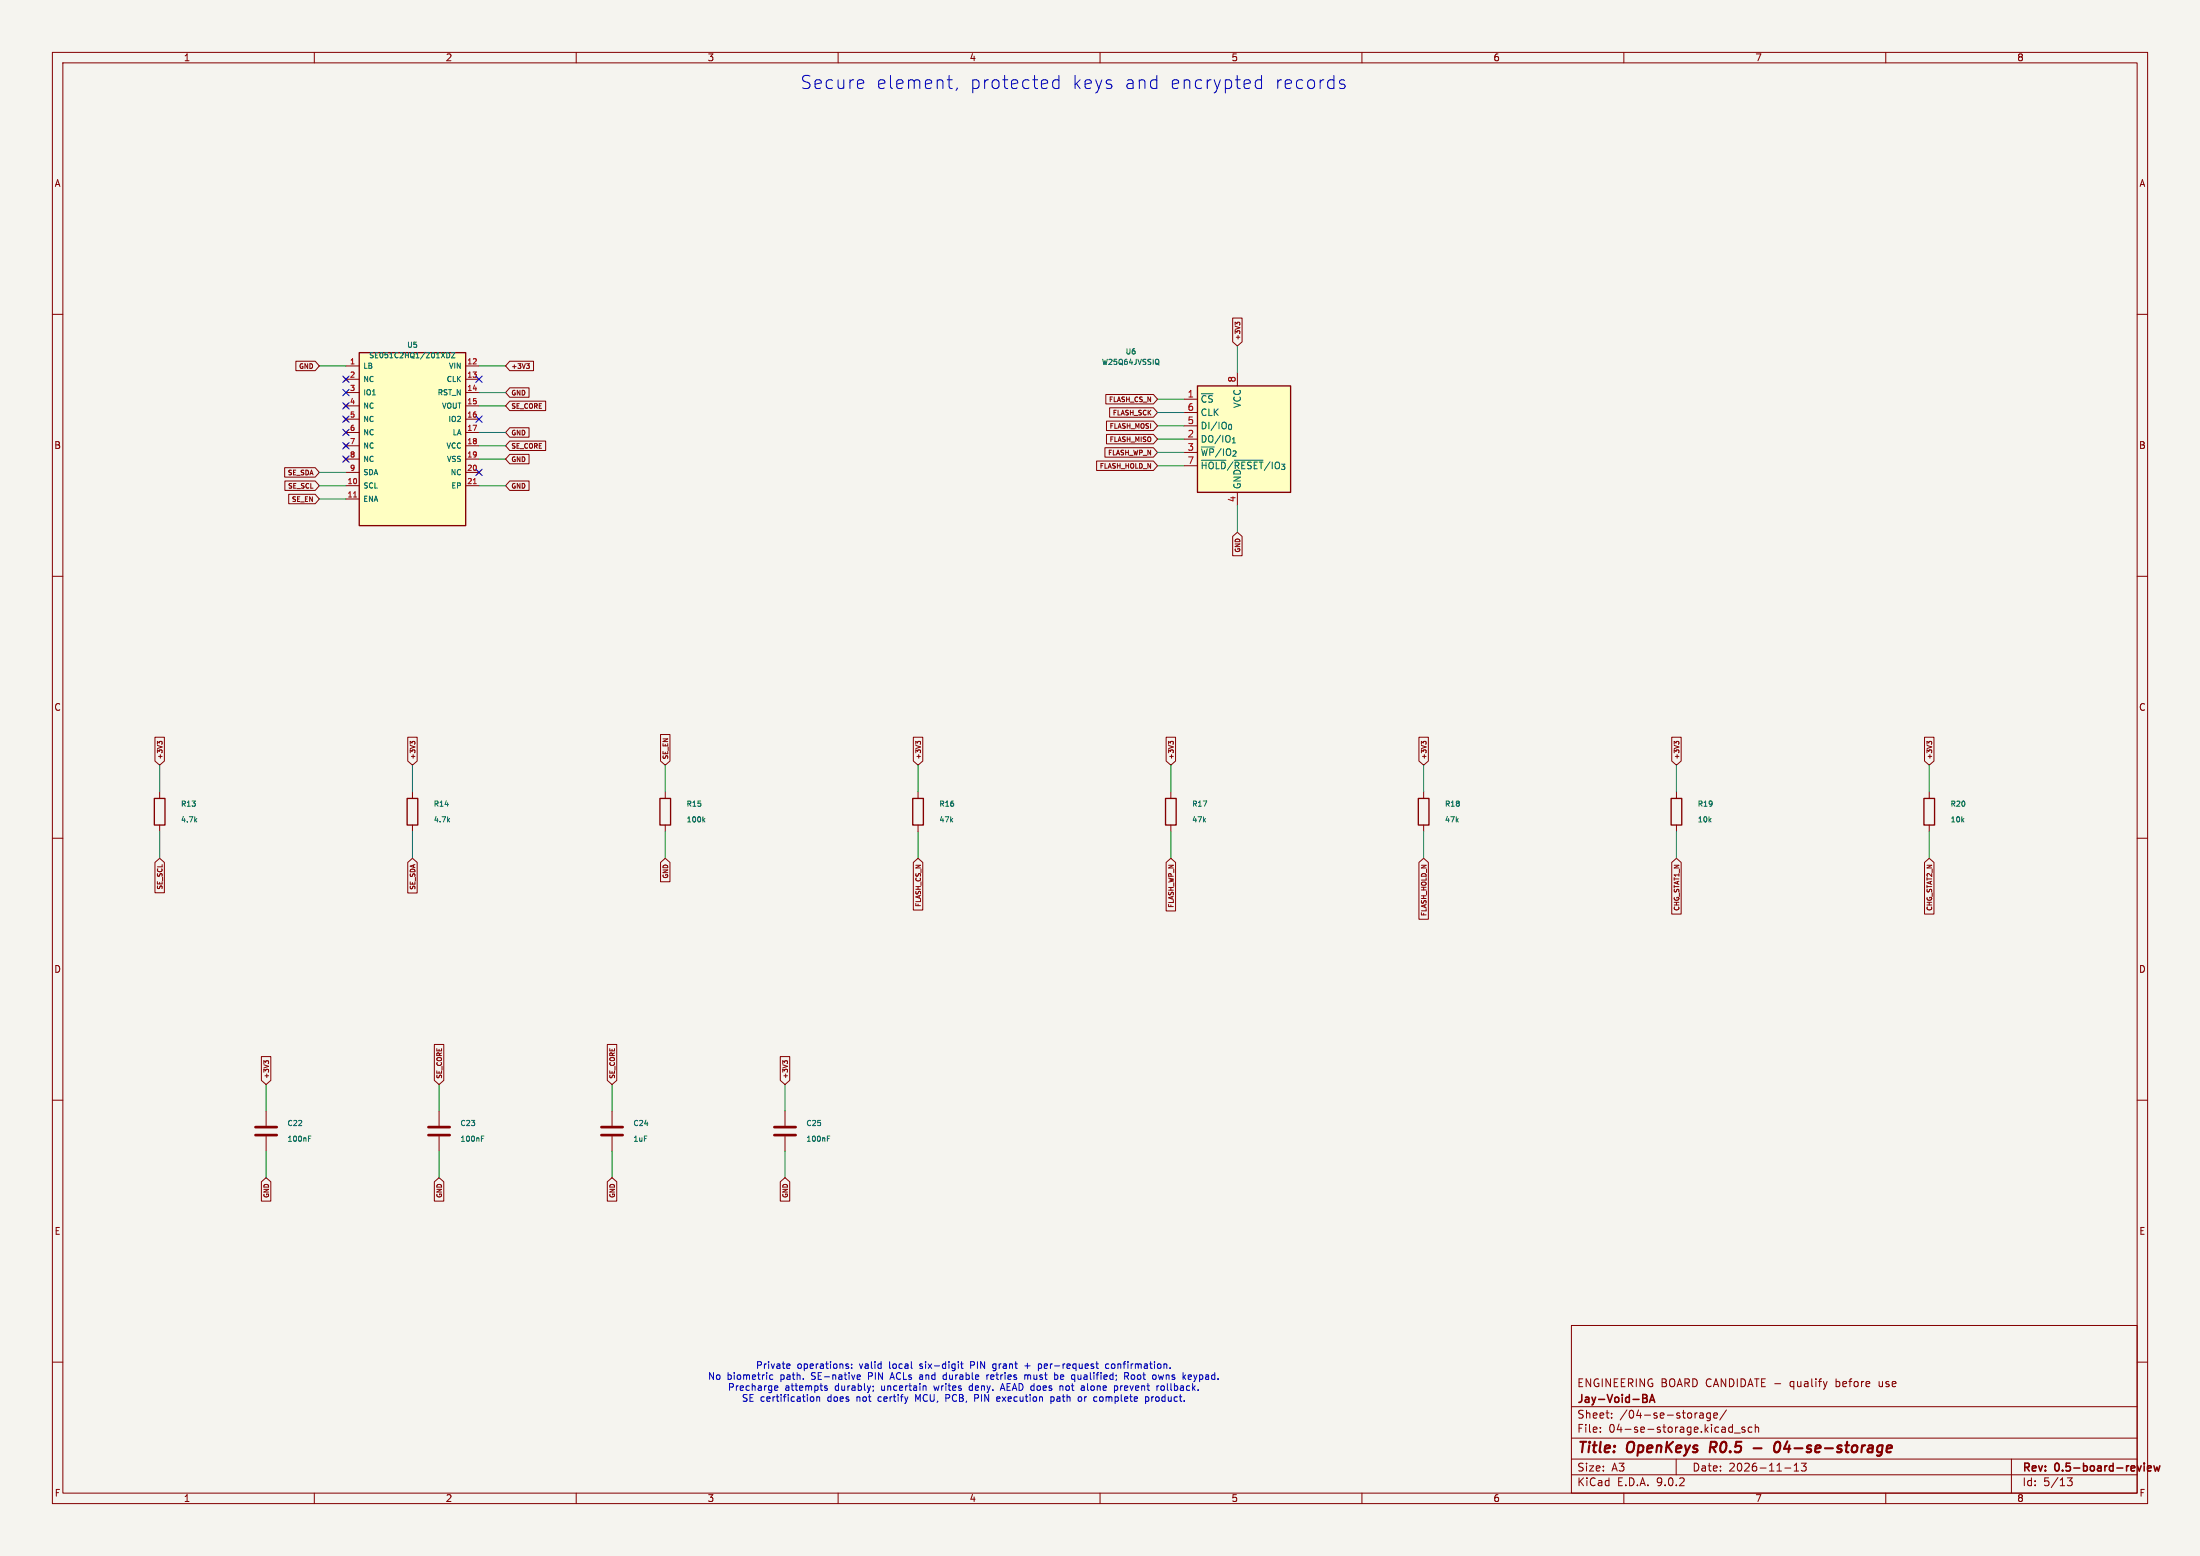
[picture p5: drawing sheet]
(kicad_sch
 (version 20250114)
 (generator "eeschema")
 (paper "A3")
 (title_block
  (title "OpenKeys R0.5 - 04-se-storage")
  (date "2026-11-13")
  (rev "0.5-board-review")
  (company "Jay-Void-BA")
  (comment 1 "ENGINEERING BOARD CANDIDATE - qualify before use"))
 (lib_symbols
  (symbol "OpenKeys:SE051C2"
   (pin_names
    (offset 0.7)) (in_bom yes) (on_board yes)
   (property "Reference" "U" (at 0 19.51 0) (effects (font (size 1.0 1.0))))
   (property "Value" "SE051C2" (at 0 17.51 0) (effects (font (size 1.0 1.0))))
   (symbol "SE051C2_0_1"
    (rectangle (start -10.16 16.51) (end 10.16 -16.51) (stroke (width 0.254) (type default)) (fill (type background))))
   (symbol "SE051C2_1_1"
    (pin passive line (at -12.7 13.97 0) (length 2.54) (name "LB" (effects (font (size 1.0 1.0)))) (number "1" (effects (font (size 1.0 1.0)))))
    (pin no_connect line (at -12.7 11.43 0) (length 2.54) (name "NC" (effects (font (size 1.0 1.0)))) (number "2" (effects (font (size 1.0 1.0)))))
    (pin bidirectional line (at -12.7 8.89 0) (length 2.54) (name "IO1" (effects (font (size 1.0 1.0)))) (number "3" (effects (font (size 1.0 1.0)))))
    (pin no_connect line (at -12.7 6.35 0) (length 2.54) (name "NC" (effects (font (size 1.0 1.0)))) (number "4" (effects (font (size 1.0 1.0)))))
    (pin no_connect line (at -12.7 3.81 0) (length 2.54) (name "NC" (effects (font (size 1.0 1.0)))) (number "5" (effects (font (size 1.0 1.0)))))
    (pin no_connect line (at -12.7 1.27 0) (length 2.54) (name "NC" (effects (font (size 1.0 1.0)))) (number "6" (effects (font (size 1.0 1.0)))))
    (pin no_connect line (at -12.7 -1.27 0) (length 2.54) (name "NC" (effects (font (size 1.0 1.0)))) (number "7" (effects (font (size 1.0 1.0)))))
    (pin no_connect line (at -12.7 -3.81 0) (length 2.54) (name "NC" (effects (font (size 1.0 1.0)))) (number "8" (effects (font (size 1.0 1.0)))))
    (pin bidirectional line (at -12.7 -6.35 0) (length 2.54) (name "SDA" (effects (font (size 1.0 1.0)))) (number "9" (effects (font (size 1.0 1.0)))))
    (pin input line (at -12.7 -8.89 0) (length 2.54) (name "SCL" (effects (font (size 1.0 1.0)))) (number "10" (effects (font (size 1.0 1.0)))))
    (pin input line (at -12.7 -11.43 0) (length 2.54) (name "ENA" (effects (font (size 1.0 1.0)))) (number "11" (effects (font (size 1.0 1.0)))))
    (pin power_in line (at 12.7 13.97 180) (length 2.54) (name "VIN" (effects (font (size 1.0 1.0)))) (number "12" (effects (font (size 1.0 1.0)))))
    (pin input line (at 12.7 11.43 180) (length 2.54) (name "CLK" (effects (font (size 1.0 1.0)))) (number "13" (effects (font (size 1.0 1.0)))))
    (pin input line (at 12.7 8.89 180) (length 2.54) (name "RST_N" (effects (font (size 1.0 1.0)))) (number "14" (effects (font (size 1.0 1.0)))))
    (pin power_out line (at 12.7 6.35 180) (length 2.54) (name "VOUT" (effects (font (size 1.0 1.0)))) (number "15" (effects (font (size 1.0 1.0)))))
    (pin bidirectional line (at 12.7 3.81 180) (length 2.54) (name "IO2" (effects (font (size 1.0 1.0)))) (number "16" (effects (font (size 1.0 1.0)))))
    (pin passive line (at 12.7 1.27 180) (length 2.54) (name "LA" (effects (font (size 1.0 1.0)))) (number "17" (effects (font (size 1.0 1.0)))))
    (pin power_in line (at 12.7 -1.27 180) (length 2.54) (name "VCC" (effects (font (size 1.0 1.0)))) (number "18" (effects (font (size 1.0 1.0)))))
    (pin power_in line (at 12.7 -3.81 180) (length 2.54) (name "VSS" (effects (font (size 1.0 1.0)))) (number "19" (effects (font (size 1.0 1.0)))))
    (pin no_connect line (at 12.7 -6.35 180) (length 2.54) (name "NC" (effects (font (size 1.0 1.0)))) (number "20" (effects (font (size 1.0 1.0)))))
    (pin passive line (at 12.7 -8.89 180) (length 2.54) (name "EP" (effects (font (size 1.0 1.0)))) (number "21" (effects (font (size 1.0 1.0)))))))
  (symbol "OpenKeys:W25Q32JVSS" (exclude_from_sim no) (in_bom yes) (on_board yes)
   (property "Reference" "U" (at -6.35 11.43 0) (effects (font (size 1.27 1.27))))
   (property "Value" "W25Q32JVSS" (at 7.62 11.43 0) (effects (font (size 1.27 1.27))))
   (property "Footprint" "Package_SO:SOIC-8_5.3x5.3mm_P1.27mm" (at 0 0 0) (effects (font (size 1.27 1.27)) (hide yes)))
   (property "Datasheet" "http://www.winbond.com/resource-files/w25q32jv%20revg%2003272018%20plus.pdf" (at 0 0 0) (effects (font (size 1.27 1.27)) (hide yes)))
   (property "Description" "32Mbit / 4MiB Serial Flash Memory, Standard/Dual/Quad SPI, 2.7-3.6V, SOIC-8 (208 mil)" (at 0 0 0) (effects (font (size 1.27 1.27)) (hide yes)))
   (symbol "W25Q32JVSS_0_1"
    (rectangle (start -7.62 10.16) (end 10.16 -10.16) (stroke (width 0.254) (type default)) (fill (type background))))
   (symbol "W25Q32JVSS_1_1"
    (pin input line (at -10.16 7.62 0) (length 2.54) (name "~{CS}" (effects (font (size 1.27 1.27)))) (number "1" (effects (font (size 1.27 1.27)))))
    (pin input line (at -10.16 5.08 0) (length 2.54) (name "CLK" (effects (font (size 1.27 1.27)))) (number "6" (effects (font (size 1.27 1.27)))))
    (pin bidirectional line (at -10.16 2.54 0) (length 2.54) (name "DI/IO_{0}" (effects (font (size 1.27 1.27)))) (number "5" (effects (font (size 1.27 1.27)))))
    (pin bidirectional line (at -10.16 0 0) (length 2.54) (name "DO/IO_{1}" (effects (font (size 1.27 1.27)))) (number "2" (effects (font (size 1.27 1.27)))))
    (pin bidirectional line (at -10.16 -2.54 0) (length 2.54) (name "~{WP}/IO_{2}" (effects (font (size 1.27 1.27)))) (number "3" (effects (font (size 1.27 1.27)))))
    (pin bidirectional line (at -10.16 -5.08 0) (length 2.54) (name "~{HOLD}/~{RESET}/IO_{3}" (effects (font (size 1.27 1.27)))) (number "7" (effects (font (size 1.27 1.27)))))
    (pin power_in line (at 0 12.7 270) (length 2.54) (name "VCC" (effects (font (size 1.27 1.27)))) (number "8" (effects (font (size 1.27 1.27)))))
    (pin power_in line (at 0 -12.7 90) (length 2.54) (name "GND" (effects (font (size 1.27 1.27)))) (number "4" (effects (font (size 1.27 1.27))))))
   (embedded_fonts no))
  (symbol "OpenKeys:R"
   (pin_numbers (hide yes))
   (pin_names
    (offset 0)) (exclude_from_sim no) (in_bom yes) (on_board yes)
   (property "Reference" "R" (at 2.032 0 90) (effects (font (size 1.27 1.27))))
   (property "Value" "R" (at 0 0 90) (effects (font (size 1.27 1.27))))
   (property "Footprint" "" (at -1.778 0 90) (effects (font (size 1.27 1.27)) (hide yes)))
   (property "Datasheet" "~" (at 0 0 0) (effects (font (size 1.27 1.27)) (hide yes)))
   (property "Description" "Resistor" (at 0 0 0) (effects (font (size 1.27 1.27)) (hide yes)))
   (symbol "R_0_1"
    (rectangle (start -1.016 -2.54) (end 1.016 2.54) (stroke (width 0.254) (type default)) (fill (type none))))
   (symbol "R_1_1"
    (pin passive line (at 0 3.81 270) (length 1.27) (name "~" (effects (font (size 1.27 1.27)))) (number "1" (effects (font (size 1.27 1.27)))))
    (pin passive line (at 0 -3.81 90) (length 1.27) (name "~" (effects (font (size 1.27 1.27)))) (number "2" (effects (font (size 1.27 1.27))))))
   (embedded_fonts no))
  (symbol "OpenKeys:C"
   (pin_numbers (hide yes))
   (pin_names
    (offset 0.254)) (exclude_from_sim no) (in_bom yes) (on_board yes)
   (property "Reference" "C" (at 0.635 2.54 0) (effects (font (size 1.27 1.27)) (justify left)))
   (property "Value" "C" (at 0.635 -2.54 0) (effects (font (size 1.27 1.27)) (justify left)))
   (property "Footprint" "" (at 0.9652 -3.81 0) (effects (font (size 1.27 1.27)) (hide yes)))
   (property "Datasheet" "~" (at 0 0 0) (effects (font (size 1.27 1.27)) (hide yes)))
   (property "Description" "Unpolarized capacitor" (at 0 0 0) (effects (font (size 1.27 1.27)) (hide yes)))
   (symbol "C_0_1"
    (polyline (pts (xy -2.032 0.762) (xy 2.032 0.762)) (stroke (width 0.508) (type default)) (fill (type none)))
    (polyline (pts (xy -2.032 -0.762) (xy 2.032 -0.762)) (stroke (width 0.508) (type default)) (fill (type none))))
   (symbol "C_1_1"
    (pin passive line (at 0 3.81 270) (length 2.794) (name "~" (effects (font (size 1.27 1.27)))) (number "1" (effects (font (size 1.27 1.27)))))
    (pin passive line (at 0 -3.81 90) (length 2.794) (name "~" (effects (font (size 1.27 1.27)))) (number "2" (effects (font (size 1.27 1.27))))))
   (embedded_fonts no)))
 (text "Secure element, protected keys and encrypted records" (at 205 16 0) (effects (font (size 2.5 2.5))))
 (wire (pts (xy 66.04 69.85) (xy 60.96 69.85)) (stroke (width 0) (type default)))
 (global_label "GND"
  (shape input) (at 60.96 69.85 180) (effects (font (size 0.9 0.9)) (justify right))
  (property "Intersheetrefs" "${INTERSHEET_REFS}" (at 60.96 69.85 180) (effects (font (size 0.8 0.8)) (hide yes))))
 (no_connect (at 66.04 72.39))
 (no_connect (at 66.04 74.93))
 (no_connect (at 66.04 77.47))
 (no_connect (at 66.04 80.01))
 (no_connect (at 66.04 82.55))
 (no_connect (at 66.04 85.09))
 (no_connect (at 66.04 87.63))
 (wire (pts (xy 66.04 90.17) (xy 60.96 90.17)) (stroke (width 0) (type default)))
 (global_label "SE_SDA"
  (shape input) (at 60.96 90.17 180) (effects (font (size 0.9 0.9)) (justify right))
  (property "Intersheetrefs" "${INTERSHEET_REFS}" (at 60.96 90.17 180) (effects (font (size 0.8 0.8)) (hide yes))))
 (wire (pts (xy 66.04 92.71) (xy 60.96 92.71)) (stroke (width 0) (type default)))
 (global_label "SE_SCL"
  (shape input) (at 60.96 92.71 180) (effects (font (size 0.9 0.9)) (justify right))
  (property "Intersheetrefs" "${INTERSHEET_REFS}" (at 60.96 92.71 180) (effects (font (size 0.8 0.8)) (hide yes))))
 (wire (pts (xy 66.04 95.25) (xy 60.96 95.25)) (stroke (width 0) (type default)))
 (global_label "SE_EN"
  (shape input) (at 60.96 95.25 180) (effects (font (size 0.9 0.9)) (justify right))
  (property "Intersheetrefs" "${INTERSHEET_REFS}" (at 60.96 95.25 180) (effects (font (size 0.8 0.8)) (hide yes))))
 (wire (pts (xy 91.44 69.85) (xy 96.52 69.85)) (stroke (width 0) (type default)))
 (global_label "+3V3"
  (shape input) (at 96.52 69.85 0) (effects (font (size 0.9 0.9)) (justify left))
  (property "Intersheetrefs" "${INTERSHEET_REFS}" (at 96.52 69.85 0) (effects (font (size 0.8 0.8)) (hide yes))))
 (no_connect (at 91.44 72.39))
 (wire (pts (xy 91.44 74.93) (xy 96.52 74.93)) (stroke (width 0) (type default)))
 (global_label "GND"
  (shape input) (at 96.52 74.93 0) (effects (font (size 0.9 0.9)) (justify left))
  (property "Intersheetrefs" "${INTERSHEET_REFS}" (at 96.52 74.93 0) (effects (font (size 0.8 0.8)) (hide yes))))
 (wire (pts (xy 91.44 77.47) (xy 96.52 77.47)) (stroke (width 0) (type default)))
 (global_label "SE_CORE"
  (shape input) (at 96.52 77.47 0) (effects (font (size 0.9 0.9)) (justify left))
  (property "Intersheetrefs" "${INTERSHEET_REFS}" (at 96.52 77.47 0) (effects (font (size 0.8 0.8)) (hide yes))))
 (no_connect (at 91.44 80.01))
 (wire (pts (xy 91.44 82.55) (xy 96.52 82.55)) (stroke (width 0) (type default)))
 (global_label "GND"
  (shape input) (at 96.52 82.55 0) (effects (font (size 0.9 0.9)) (justify left))
  (property "Intersheetrefs" "${INTERSHEET_REFS}" (at 96.52 82.55 0) (effects (font (size 0.8 0.8)) (hide yes))))
 (wire (pts (xy 91.44 85.09) (xy 96.52 85.09)) (stroke (width 0) (type default)))
 (global_label "SE_CORE"
  (shape input) (at 96.52 85.09 0) (effects (font (size 0.9 0.9)) (justify left))
  (property "Intersheetrefs" "${INTERSHEET_REFS}" (at 96.52 85.09 0) (effects (font (size 0.8 0.8)) (hide yes))))
 (wire (pts (xy 91.44 87.63) (xy 96.52 87.63)) (stroke (width 0) (type default)))
 (global_label "GND"
  (shape input) (at 96.52 87.63 0) (effects (font (size 0.9 0.9)) (justify left))
  (property "Intersheetrefs" "${INTERSHEET_REFS}" (at 96.52 87.63 0) (effects (font (size 0.8 0.8)) (hide yes))))
 (no_connect (at 91.44 90.17))
 (wire (pts (xy 91.44 92.71) (xy 96.52 92.71)) (stroke (width 0) (type default)))
 (global_label "GND"
  (shape input) (at 96.52 92.71 0) (effects (font (size 0.9 0.9)) (justify left))
  (property "Intersheetrefs" "${INTERSHEET_REFS}" (at 96.52 92.71 0) (effects (font (size 0.8 0.8)) (hide yes))))
 (symbol
  (lib_id "OpenKeys:SE051C2") (at 78.74 83.82 0) (unit 1) (in_bom yes) (on_board yes) (dnp no)
  (property "Reference" "U5" (at 78.74 65.85 0) (effects (font (size 1 1))))
  (property "Value" "SE051C2HQ1/Z01XDZ" (at 78.74 67.85 0) (effects (font (size 1 1))))
  (property "Footprint" "OpenKeys:SE050_SOT1969-1_HX2QFN20" (at 78.74 83.82 0) (effects (font (size 1 1)) (hide yes)))
  (property "Datasheet" "" (at 78.74 83.82 0) (effects (font (size 1 1)) (hide yes))) (pin "1") (pin "2") (pin "3") (pin "4") (pin "5") (pin "6") (pin "7") (pin "8") (pin "9") (pin "10") (pin "11") (pin "12") (pin "13") (pin "14") (pin "15") (pin "16") (pin "17") (pin "18") (pin "19") (pin "20") (pin "21"))
 (wire (pts (xy 226.06 76.2) (xy 220.98 76.2)) (stroke (width 0) (type default)))
 (global_label "FLASH_CS_N"
  (shape input) (at 220.98 76.2 180) (effects (font (size 0.9 0.9)) (justify right))
  (property "Intersheetrefs" "${INTERSHEET_REFS}" (at 220.98 76.2 180) (effects (font (size 0.8 0.8)) (hide yes))))
 (wire (pts (xy 226.06 78.74) (xy 220.98 78.74)) (stroke (width 0) (type default)))
 (global_label "FLASH_SCK"
  (shape input) (at 220.98 78.74 180) (effects (font (size 0.9 0.9)) (justify right))
  (property "Intersheetrefs" "${INTERSHEET_REFS}" (at 220.98 78.74 180) (effects (font (size 0.8 0.8)) (hide yes))))
 (wire (pts (xy 226.06 81.28) (xy 220.98 81.28)) (stroke (width 0) (type default)))
 (global_label "FLASH_MOSI"
  (shape input) (at 220.98 81.28 180) (effects (font (size 0.9 0.9)) (justify right))
  (property "Intersheetrefs" "${INTERSHEET_REFS}" (at 220.98 81.28 180) (effects (font (size 0.8 0.8)) (hide yes))))
 (wire (pts (xy 226.06 83.82) (xy 220.98 83.82)) (stroke (width 0) (type default)))
 (global_label "FLASH_MISO"
  (shape input) (at 220.98 83.82 180) (effects (font (size 0.9 0.9)) (justify right))
  (property "Intersheetrefs" "${INTERSHEET_REFS}" (at 220.98 83.82 180) (effects (font (size 0.8 0.8)) (hide yes))))
 (wire (pts (xy 226.06 86.36) (xy 220.98 86.36)) (stroke (width 0) (type default)))
 (global_label "FLASH_WP_N"
  (shape input) (at 220.98 86.36 180) (effects (font (size 0.9 0.9)) (justify right))
  (property "Intersheetrefs" "${INTERSHEET_REFS}" (at 220.98 86.36 180) (effects (font (size 0.8 0.8)) (hide yes))))
 (wire (pts (xy 226.06 88.9) (xy 220.98 88.9)) (stroke (width 0) (type default)))
 (global_label "FLASH_HOLD_N"
  (shape input) (at 220.98 88.9 180) (effects (font (size 0.9 0.9)) (justify right))
  (property "Intersheetrefs" "${INTERSHEET_REFS}" (at 220.98 88.9 180) (effects (font (size 0.8 0.8)) (hide yes))))
 (wire (pts (xy 236.22 71.12) (xy 236.22 66.04)) (stroke (width 0) (type default)))
 (global_label "+3V3"
  (shape input) (at 236.22 66.04 90) (effects (font (size 0.9 0.9)) (justify left))
  (property "Intersheetrefs" "${INTERSHEET_REFS}" (at 236.22 66.04 90) (effects (font (size 0.8 0.8)) (hide yes))))
 (wire (pts (xy 236.22 96.52) (xy 236.22 101.6)) (stroke (width 0) (type default)))
 (global_label "GND"
  (shape input) (at 236.22 101.6 270) (effects (font (size 0.9 0.9)) (justify right))
  (property "Intersheetrefs" "${INTERSHEET_REFS}" (at 236.22 101.6 270) (effects (font (size 0.8 0.8)) (hide yes))))
 (symbol
  (lib_id "OpenKeys:W25Q32JVSS") (at 236.22 83.82 0) (unit 1) (in_bom yes) (on_board yes) (dnp no)
  (property "Reference" "U6" (at 215.9 67.12 0) (effects (font (size 1 1))))
  (property "Value" "W25Q64JVSSIQ" (at 215.9 69.12 0) (effects (font (size 1 1))))
  (property "Footprint" "Package_SO:SOIC-8_5.3x5.3mm_P1.27mm" (at 215.9 83.82 0) (effects (font (size 1 1)) (hide yes)))
  (property "Datasheet" "http://www.winbond.com/resource-files/w25q32jv%20revg%2003272018%20plus.pdf" (at 215.9 83.82 0) (effects (font (size 1 1)) (hide yes))) (pin "1") (pin "6") (pin "5") (pin "2") (pin "3") (pin "7") (pin "8") (pin "4"))
 (wire (pts (xy 30.48 151.13) (xy 30.48 146.05)) (stroke (width 0) (type default)))
 (global_label "+3V3"
  (shape input) (at 30.48 146.05 90) (effects (font (size 0.9 0.9)) (justify left))
  (property "Intersheetrefs" "${INTERSHEET_REFS}" (at 30.48 146.05 90) (effects (font (size 0.8 0.8)) (hide yes))))
 (wire (pts (xy 30.48 158.75) (xy 30.48 163.83)) (stroke (width 0) (type default)))
 (global_label "SE_SCL"
  (shape input) (at 30.48 163.83 270) (effects (font (size 0.9 0.9)) (justify right))
  (property "Intersheetrefs" "${INTERSHEET_REFS}" (at 30.48 163.83 270) (effects (font (size 0.8 0.8)) (hide yes))))
 (symbol
  (lib_id "OpenKeys:R") (at 30.48 154.94 0) (unit 1) (in_bom yes) (on_board yes) (dnp no)
  (property "Reference" "R13" (at 34.48 153.44 0) (effects (font (size 1 1)) (justify left)))
  (property "Value" "4.7k" (at 34.48 156.44 0) (effects (font (size 1 1)) (justify left)))
  (property "Footprint" "Resistor_SMD:R_0603_1608Metric" (at 34.48 154.94 0) (effects (font (size 1 1)) (hide yes)))
  (property "Datasheet" "~" (at 34.48 154.94 0) (effects (font (size 1 1)) (hide yes))) (pin "1") (pin "2"))
 (wire (pts (xy 78.74 151.13) (xy 78.74 146.05)) (stroke (width 0) (type default)))
 (global_label "+3V3"
  (shape input) (at 78.74 146.05 90) (effects (font (size 0.9 0.9)) (justify left))
  (property "Intersheetrefs" "${INTERSHEET_REFS}" (at 78.74 146.05 90) (effects (font (size 0.8 0.8)) (hide yes))))
 (wire (pts (xy 78.74 158.75) (xy 78.74 163.83)) (stroke (width 0) (type default)))
 (global_label "SE_SDA"
  (shape input) (at 78.74 163.83 270) (effects (font (size 0.9 0.9)) (justify right))
  (property "Intersheetrefs" "${INTERSHEET_REFS}" (at 78.74 163.83 270) (effects (font (size 0.8 0.8)) (hide yes))))
 (symbol
  (lib_id "OpenKeys:R") (at 78.74 154.94 0) (unit 1) (in_bom yes) (on_board yes) (dnp no)
  (property "Reference" "R14" (at 82.74 153.44 0) (effects (font (size 1 1)) (justify left)))
  (property "Value" "4.7k" (at 82.74 156.44 0) (effects (font (size 1 1)) (justify left)))
  (property "Footprint" "Resistor_SMD:R_0603_1608Metric" (at 82.74 154.94 0) (effects (font (size 1 1)) (hide yes)))
  (property "Datasheet" "~" (at 82.74 154.94 0) (effects (font (size 1 1)) (hide yes))) (pin "1") (pin "2"))
 (wire (pts (xy 127.0 151.13) (xy 127.0 146.05)) (stroke (width 0) (type default)))
 (global_label "SE_EN"
  (shape input) (at 127.0 146.05 90) (effects (font (size 0.9 0.9)) (justify left))
  (property "Intersheetrefs" "${INTERSHEET_REFS}" (at 127.0 146.05 90) (effects (font (size 0.8 0.8)) (hide yes))))
 (wire (pts (xy 127.0 158.75) (xy 127.0 163.83)) (stroke (width 0) (type default)))
 (global_label "GND"
  (shape input) (at 127.0 163.83 270) (effects (font (size 0.9 0.9)) (justify right))
  (property "Intersheetrefs" "${INTERSHEET_REFS}" (at 127.0 163.83 270) (effects (font (size 0.8 0.8)) (hide yes))))
 (symbol
  (lib_id "OpenKeys:R") (at 127.0 154.94 0) (unit 1) (in_bom yes) (on_board yes) (dnp no)
  (property "Reference" "R15" (at 131.0 153.44 0) (effects (font (size 1 1)) (justify left)))
  (property "Value" "100k" (at 131.0 156.44 0) (effects (font (size 1 1)) (justify left)))
  (property "Footprint" "Resistor_SMD:R_0603_1608Metric" (at 131.0 154.94 0) (effects (font (size 1 1)) (hide yes)))
  (property "Datasheet" "~" (at 131.0 154.94 0) (effects (font (size 1 1)) (hide yes))) (pin "1") (pin "2"))
 (wire (pts (xy 175.26 151.13) (xy 175.26 146.05)) (stroke (width 0) (type default)))
 (global_label "+3V3"
  (shape input) (at 175.26 146.05 90) (effects (font (size 0.9 0.9)) (justify left))
  (property "Intersheetrefs" "${INTERSHEET_REFS}" (at 175.26 146.05 90) (effects (font (size 0.8 0.8)) (hide yes))))
 (wire (pts (xy 175.26 158.75) (xy 175.26 163.83)) (stroke (width 0) (type default)))
 (global_label "FLASH_CS_N"
  (shape input) (at 175.26 163.83 270) (effects (font (size 0.9 0.9)) (justify right))
  (property "Intersheetrefs" "${INTERSHEET_REFS}" (at 175.26 163.83 270) (effects (font (size 0.8 0.8)) (hide yes))))
 (symbol
  (lib_id "OpenKeys:R") (at 175.26 154.94 0) (unit 1) (in_bom yes) (on_board yes) (dnp no)
  (property "Reference" "R16" (at 179.26 153.44 0) (effects (font (size 1 1)) (justify left)))
  (property "Value" "47k" (at 179.26 156.44 0) (effects (font (size 1 1)) (justify left)))
  (property "Footprint" "Resistor_SMD:R_0603_1608Metric" (at 179.26 154.94 0) (effects (font (size 1 1)) (hide yes)))
  (property "Datasheet" "~" (at 179.26 154.94 0) (effects (font (size 1 1)) (hide yes))) (pin "1") (pin "2"))
 (wire (pts (xy 223.52 151.13) (xy 223.52 146.05)) (stroke (width 0) (type default)))
 (global_label "+3V3"
  (shape input) (at 223.52 146.05 90) (effects (font (size 0.9 0.9)) (justify left))
  (property "Intersheetrefs" "${INTERSHEET_REFS}" (at 223.52 146.05 90) (effects (font (size 0.8 0.8)) (hide yes))))
 (wire (pts (xy 223.52 158.75) (xy 223.52 163.83)) (stroke (width 0) (type default)))
 (global_label "FLASH_WP_N"
  (shape input) (at 223.52 163.83 270) (effects (font (size 0.9 0.9)) (justify right))
  (property "Intersheetrefs" "${INTERSHEET_REFS}" (at 223.52 163.83 270) (effects (font (size 0.8 0.8)) (hide yes))))
 (symbol
  (lib_id "OpenKeys:R") (at 223.51999999999998 154.94 0) (unit 1) (in_bom yes) (on_board yes) (dnp no)
  (property "Reference" "R17" (at 227.52 153.44 0) (effects (font (size 1 1)) (justify left)))
  (property "Value" "47k" (at 227.52 156.44 0) (effects (font (size 1 1)) (justify left)))
  (property "Footprint" "Resistor_SMD:R_0603_1608Metric" (at 227.52 154.94 0) (effects (font (size 1 1)) (hide yes)))
  (property "Datasheet" "~" (at 227.52 154.94 0) (effects (font (size 1 1)) (hide yes))) (pin "1") (pin "2"))
 (wire (pts (xy 271.78 151.13) (xy 271.78 146.05)) (stroke (width 0) (type default)))
 (global_label "+3V3"
  (shape input) (at 271.78 146.05 90) (effects (font (size 0.9 0.9)) (justify left))
  (property "Intersheetrefs" "${INTERSHEET_REFS}" (at 271.78 146.05 90) (effects (font (size 0.8 0.8)) (hide yes))))
 (wire (pts (xy 271.78 158.75) (xy 271.78 163.83)) (stroke (width 0) (type default)))
 (global_label "FLASH_HOLD_N"
  (shape input) (at 271.78 163.83 270) (effects (font (size 0.9 0.9)) (justify right))
  (property "Intersheetrefs" "${INTERSHEET_REFS}" (at 271.78 163.83 270) (effects (font (size 0.8 0.8)) (hide yes))))
 (symbol
  (lib_id "OpenKeys:R") (at 271.78 154.94 0) (unit 1) (in_bom yes) (on_board yes) (dnp no)
  (property "Reference" "R18" (at 275.78 153.44 0) (effects (font (size 1 1)) (justify left)))
  (property "Value" "47k" (at 275.78 156.44 0) (effects (font (size 1 1)) (justify left)))
  (property "Footprint" "Resistor_SMD:R_0603_1608Metric" (at 275.78 154.94 0) (effects (font (size 1 1)) (hide yes)))
  (property "Datasheet" "~" (at 275.78 154.94 0) (effects (font (size 1 1)) (hide yes))) (pin "1") (pin "2"))
 (wire (pts (xy 320.04 151.13) (xy 320.04 146.05)) (stroke (width 0) (type default)))
 (global_label "+3V3"
  (shape input) (at 320.04 146.05 90) (effects (font (size 0.9 0.9)) (justify left))
  (property "Intersheetrefs" "${INTERSHEET_REFS}" (at 320.04 146.05 90) (effects (font (size 0.8 0.8)) (hide yes))))
 (wire (pts (xy 320.04 158.75) (xy 320.04 163.83)) (stroke (width 0) (type default)))
 (global_label "CHG_STAT1_N"
  (shape input) (at 320.04 163.83 270) (effects (font (size 0.9 0.9)) (justify right))
  (property "Intersheetrefs" "${INTERSHEET_REFS}" (at 320.04 163.83 270) (effects (font (size 0.8 0.8)) (hide yes))))
 (symbol
  (lib_id "OpenKeys:R") (at 320.04 154.94 0) (unit 1) (in_bom yes) (on_board yes) (dnp no)
  (property "Reference" "R19" (at 324.04 153.44 0) (effects (font (size 1 1)) (justify left)))
  (property "Value" "10k" (at 324.04 156.44 0) (effects (font (size 1 1)) (justify left)))
  (property "Footprint" "Resistor_SMD:R_0603_1608Metric" (at 324.04 154.94 0) (effects (font (size 1 1)) (hide yes)))
  (property "Datasheet" "~" (at 324.04 154.94 0) (effects (font (size 1 1)) (hide yes))) (pin "1") (pin "2"))
 (wire (pts (xy 368.3 151.13) (xy 368.3 146.05)) (stroke (width 0) (type default)))
 (global_label "+3V3"
  (shape input) (at 368.3 146.05 90) (effects (font (size 0.9 0.9)) (justify left))
  (property "Intersheetrefs" "${INTERSHEET_REFS}" (at 368.3 146.05 90) (effects (font (size 0.8 0.8)) (hide yes))))
 (wire (pts (xy 368.3 158.75) (xy 368.3 163.83)) (stroke (width 0) (type default)))
 (global_label "CHG_STAT2_N"
  (shape input) (at 368.3 163.83 270) (effects (font (size 0.9 0.9)) (justify right))
  (property "Intersheetrefs" "${INTERSHEET_REFS}" (at 368.3 163.83 270) (effects (font (size 0.8 0.8)) (hide yes))))
 (symbol
  (lib_id "OpenKeys:R") (at 368.3 154.94 0) (unit 1) (in_bom yes) (on_board yes) (dnp no)
  (property "Reference" "R20" (at 372.3 153.44 0) (effects (font (size 1 1)) (justify left)))
  (property "Value" "10k" (at 372.3 156.44 0) (effects (font (size 1 1)) (justify left)))
  (property "Footprint" "Resistor_SMD:R_0603_1608Metric" (at 372.3 154.94 0) (effects (font (size 1 1)) (hide yes)))
  (property "Datasheet" "~" (at 372.3 154.94 0) (effects (font (size 1 1)) (hide yes))) (pin "1") (pin "2"))
 (wire (pts (xy 50.8 212.09) (xy 50.8 207.01)) (stroke (width 0) (type default)))
 (global_label "+3V3"
  (shape input) (at 50.8 207.01 90) (effects (font (size 0.9 0.9)) (justify left))
  (property "Intersheetrefs" "${INTERSHEET_REFS}" (at 50.8 207.01 90) (effects (font (size 0.8 0.8)) (hide yes))))
 (wire (pts (xy 50.8 219.71) (xy 50.8 224.79)) (stroke (width 0) (type default)))
 (global_label "GND"
  (shape input) (at 50.8 224.79 270) (effects (font (size 0.9 0.9)) (justify right))
  (property "Intersheetrefs" "${INTERSHEET_REFS}" (at 50.8 224.79 270) (effects (font (size 0.8 0.8)) (hide yes))))
 (symbol
  (lib_id "OpenKeys:C") (at 50.8 215.9 0) (unit 1) (in_bom yes) (on_board yes) (dnp no)
  (property "Reference" "C22" (at 54.8 214.4 0) (effects (font (size 1 1)) (justify left)))
  (property "Value" "100nF" (at 54.8 217.4 0) (effects (font (size 1 1)) (justify left)))
  (property "Footprint" "Capacitor_SMD:C_0603_1608Metric" (at 54.8 215.9 0) (effects (font (size 1 1)) (hide yes)))
  (property "Datasheet" "~" (at 54.8 215.9 0) (effects (font (size 1 1)) (hide yes))) (pin "1") (pin "2"))
 (wire (pts (xy 83.82 212.09) (xy 83.82 207.01)) (stroke (width 0) (type default)))
 (global_label "SE_CORE"
  (shape input) (at 83.82 207.01 90) (effects (font (size 0.9 0.9)) (justify left))
  (property "Intersheetrefs" "${INTERSHEET_REFS}" (at 83.82 207.01 90) (effects (font (size 0.8 0.8)) (hide yes))))
 (wire (pts (xy 83.82 219.71) (xy 83.82 224.79)) (stroke (width 0) (type default)))
 (global_label "GND"
  (shape input) (at 83.82 224.79 270) (effects (font (size 0.9 0.9)) (justify right))
  (property "Intersheetrefs" "${INTERSHEET_REFS}" (at 83.82 224.79 270) (effects (font (size 0.8 0.8)) (hide yes))))
 (symbol
  (lib_id "OpenKeys:C") (at 83.82 215.9 0) (unit 1) (in_bom yes) (on_board yes) (dnp no)
  (property "Reference" "C23" (at 87.82 214.4 0) (effects (font (size 1 1)) (justify left)))
  (property "Value" "100nF" (at 87.82 217.4 0) (effects (font (size 1 1)) (justify left)))
  (property "Footprint" "Capacitor_SMD:C_0603_1608Metric" (at 87.82 215.9 0) (effects (font (size 1 1)) (hide yes)))
  (property "Datasheet" "~" (at 87.82 215.9 0) (effects (font (size 1 1)) (hide yes))) (pin "1") (pin "2"))
 (wire (pts (xy 116.84 212.09) (xy 116.84 207.01)) (stroke (width 0) (type default)))
 (global_label "SE_CORE"
  (shape input) (at 116.84 207.01 90) (effects (font (size 0.9 0.9)) (justify left))
  (property "Intersheetrefs" "${INTERSHEET_REFS}" (at 116.84 207.01 90) (effects (font (size 0.8 0.8)) (hide yes))))
 (wire (pts (xy 116.84 219.71) (xy 116.84 224.79)) (stroke (width 0) (type default)))
 (global_label "GND"
  (shape input) (at 116.84 224.79 270) (effects (font (size 0.9 0.9)) (justify right))
  (property "Intersheetrefs" "${INTERSHEET_REFS}" (at 116.84 224.79 270) (effects (font (size 0.8 0.8)) (hide yes))))
 (symbol
  (lib_id "OpenKeys:C") (at 116.84 215.9 0) (unit 1) (in_bom yes) (on_board yes) (dnp no)
  (property "Reference" "C24" (at 120.84 214.4 0) (effects (font (size 1 1)) (justify left)))
  (property "Value" "1uF" (at 120.84 217.4 0) (effects (font (size 1 1)) (justify left)))
  (property "Footprint" "Capacitor_SMD:C_0805_2012Metric" (at 120.84 215.9 0) (effects (font (size 1 1)) (hide yes)))
  (property "Datasheet" "~" (at 120.84 215.9 0) (effects (font (size 1 1)) (hide yes))) (pin "1") (pin "2"))
 (wire (pts (xy 149.86 212.09) (xy 149.86 207.01)) (stroke (width 0) (type default)))
 (global_label "+3V3"
  (shape input) (at 149.86 207.01 90) (effects (font (size 0.9 0.9)) (justify left))
  (property "Intersheetrefs" "${INTERSHEET_REFS}" (at 149.86 207.01 90) (effects (font (size 0.8 0.8)) (hide yes))))
 (wire (pts (xy 149.86 219.71) (xy 149.86 224.79)) (stroke (width 0) (type default)))
 (global_label "GND"
  (shape input) (at 149.86 224.79 270) (effects (font (size 0.9 0.9)) (justify right))
  (property "Intersheetrefs" "${INTERSHEET_REFS}" (at 149.86 224.79 270) (effects (font (size 0.8 0.8)) (hide yes))))
 (symbol
  (lib_id "OpenKeys:C") (at 149.86 215.9 0) (unit 1) (in_bom yes) (on_board yes) (dnp no)
  (property "Reference" "C25" (at 153.86 214.4 0) (effects (font (size 1 1)) (justify left)))
  (property "Value" "100nF" (at 153.86 217.4 0) (effects (font (size 1 1)) (justify left)))
  (property "Footprint" "Capacitor_SMD:C_0603_1608Metric" (at 153.86 215.9 0) (effects (font (size 1 1)) (hide yes)))
  (property "Datasheet" "~" (at 153.86 215.9 0) (effects (font (size 1 1)) (hide yes))) (pin "1") (pin "2"))
 (text "Private operations: valid local six-digit PIN grant + per-request confirmation.\nNo biometric path. SE-native PIN ACLs and durable retries must be qualified; Root owns keypad.\nPrecharge attempts durably; uncertain writes deny. AEAD does not alone prevent rollback.\nSE certification does not certify MCU, PCB, PIN execution path or complete product." (at 184 264 0) (effects (font (size 1.3 1.3)))))
